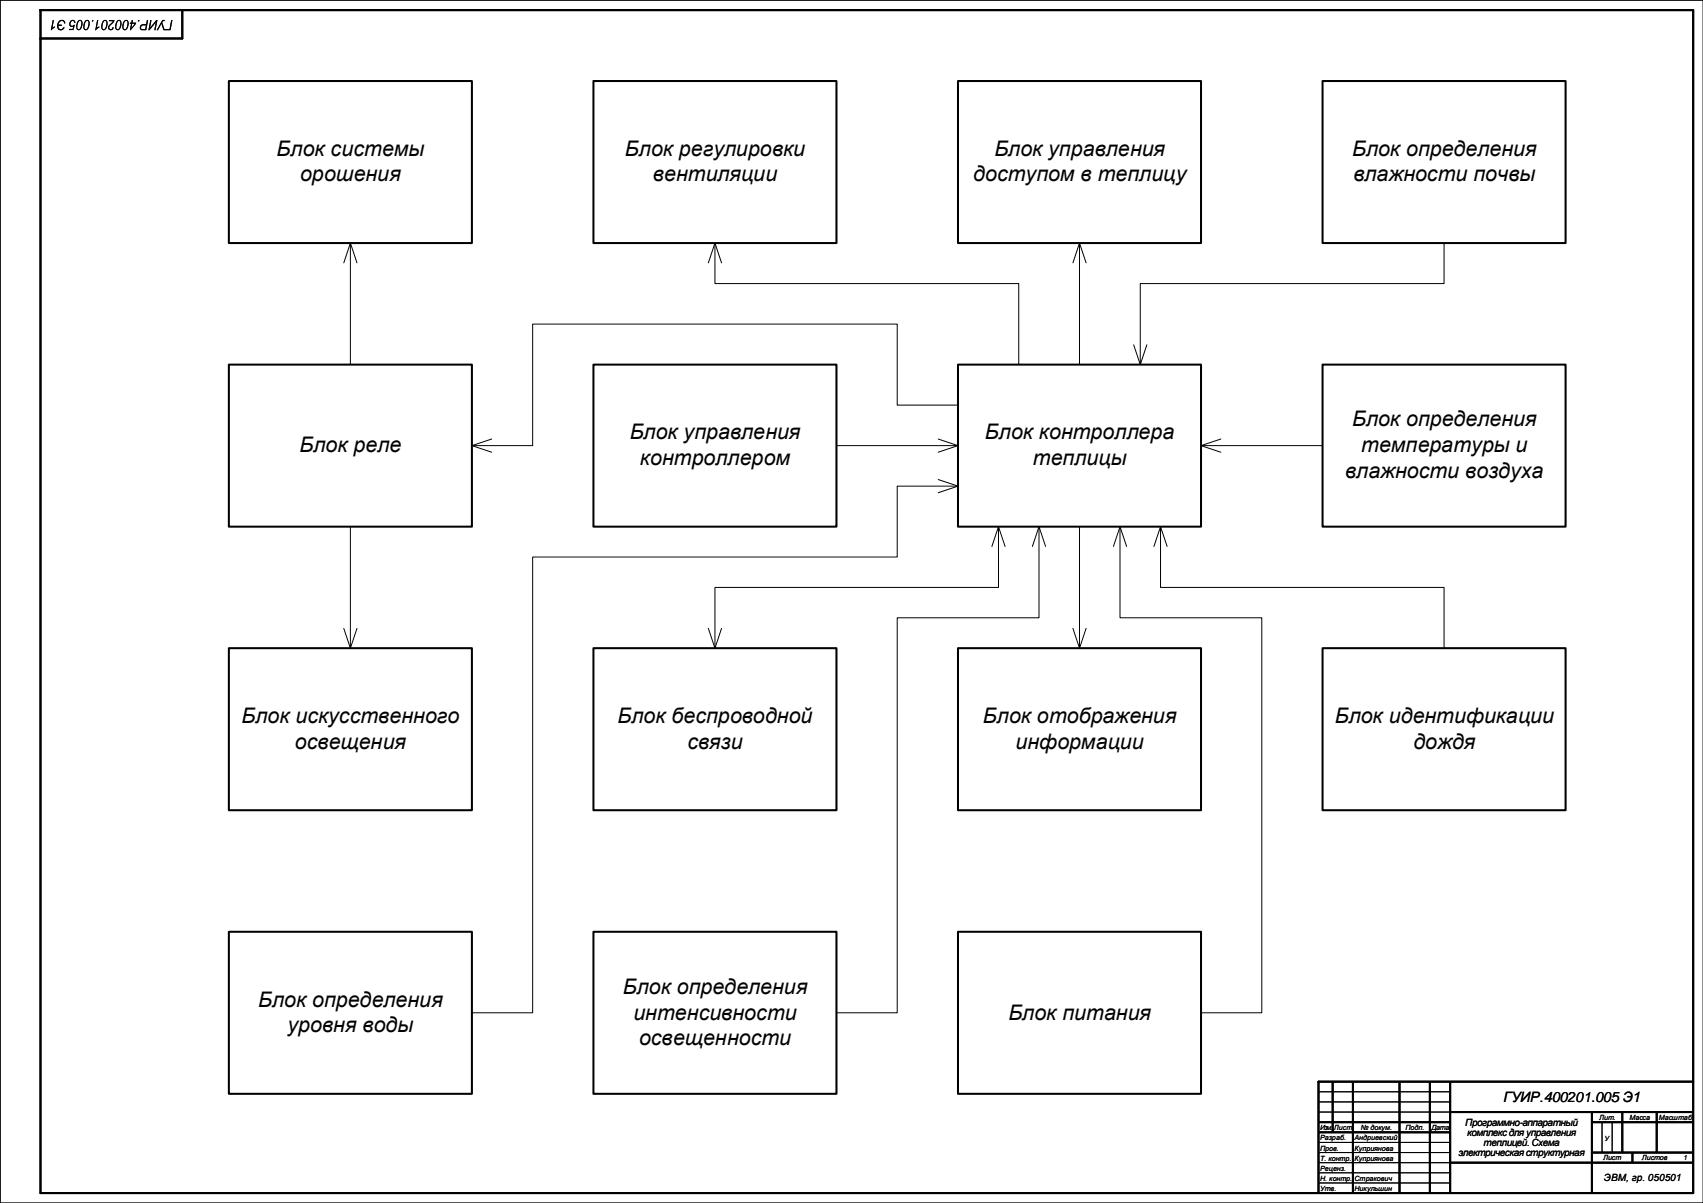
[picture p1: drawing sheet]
<svg xmlns="http://www.w3.org/2000/svg" width="841mm" height="594mm" viewBox="0 0 841 594" stroke-linecap="round" stroke-linejoin="round" font-family="sans-serif">
<path d="M841 0h-841v594M651 539h65M651 544h65M651 549h65M791 554v15M796 554v15M651 564h65M651 569h65M651 574h65M651 579h65M651 584h65" fill="none" stroke="#000" stroke-width=".49"/>
<path d="M20 5h816v584h-816zM90 5v14h-70M836 534h-185v55" fill="none" stroke="#000" stroke-width="1"/>
<g fill="none" stroke="#000" stroke-width="1" stroke-linecap="butt">
<path d="M658 534v25M668 534v55M691 534v55M706 534v55M716 534v55M651 554h65M651 559h65M716 549h120M786 549v40M786 554h50M801 549v20M818 549v20"/>
<path d="M716 574h120M786 569h50M806 569v5"/>
</g>
<g fill="#000">
<path d="M45 10h1v1h-1zM42 10a1.6 1.6 0 0 1 2 1 1.6 1.6 0 0 1 0 2 1.7 1.7 0 0 1-2 2 1.7 1.7 0 0 1-1-3zM42 11a2.2 2.2 0 0 0 1 3 2.6 2.6 0 0 0 0-4zM39 10a1.6 1.6 0 0 1 2 1 1.6 1.6 0 0 1 0 2 1.8 1.8 0 0 1-3 2 1.7 1.7 0 0 1 0-3zM39 11a2.2 2.2 0 0 0 0 3 2.6 2.6 0 0 0 0-4zM35 10h2v1a1.1 1.1 0 0 0-2-1 1 1 0 0 0 0 2v1l2-1-1 3h-2v-1h2v-1a1.5 1.5 0 0 1-2-1 1.5 1.5 0 0 1 1-2zM29 10h2a1 1 0 0 1 1 0 1 1 0 0 1 0 2l-1-1h-1l-1 1h2l-1 1h-1v1a1.3 1.3 0 0 0 1 0 1.3 1.3 0 0 0 1-1l1 1a2.1 2.1 0 0 1-3 1 2.1 2.1 0 0 1-1-4zM26 10h1l-1 4 1-1v1l-2 1z"/>
<path d="M45 10h1v1h-1zM42 10a1.6 1.6 0 0 1 2 1 1.6 1.6 0 0 1 0 2 1.7 1.7 0 0 1-2 2 1.7 1.7 0 0 1-1-3zM42 11a2.2 2.2 0 0 0 1 3 2.6 2.6 0 0 0 0-4zM39 10a1.6 1.6 0 0 1 2 1 1.6 1.6 0 0 1 0 2 1.8 1.8 0 0 1-3 2 1.7 1.7 0 0 1 0-3zM39 11a2.2 2.2 0 0 0 0 3 2.6 2.6 0 0 0 0-4zM35 10h2v1a1.1 1.1 0 0 0-2-1 1 1 0 0 0 0 2v1l2-1-1 3h-2v-1h2v-1a1.5 1.5 0 0 1-2-1 1.5 1.5 0 0 1 1-2zM29 10h2a1 1 0 0 1 1 0 1 1 0 0 1 0 2l-1-1h-1l-1 1h2l-1 1h-1v1a1.3 1.3 0 0 0 1 0 1.3 1.3 0 0 0 1-1l1 1a2.1 2.1 0 0 1-3 1 2.1 2.1 0 0 1-1-4zM26 10h1l-1 4 1-1v1l-2 1z"/>
<path d="M65 10h1l-1 1h2l-3 4 1-3h-1v-1h1zM65 12v2l2-2zM61 10a1.6 1.6 0 0 1 3 1 1.6 1.6 0 0 1-1 2 1.7 1.7 0 0 1-2 2 1.7 1.7 0 0 1 0-3zM62 11a2.2 2.2 0 0 0 0 3 2.6 2.6 0 0 0 0-4zM58 10a1.6 1.6 0 0 1 2 1 1.6 1.6 0 0 1 0 2 1.7 1.7 0 0 1-2 2 1.7 1.7 0 0 1-1-3zM58 11a2.2 2.2 0 0 0 0 3h1a2.6 2.6 0 0 0 0-4zM54 10h3l-1 1a2.6 2.6 0 0 0-2 3l2-1a1.5 1.5 0 0 1-1 2 1.5 1.5 0 0 1-2-2 1.5 1.5 0 0 1 1-1l2-2h-2zM51 10a1.6 1.6 0 0 1 2 1 1.6 1.6 0 0 1 0 2 1.7 1.7 0 0 1-2 2 1.7 1.7 0 0 1-1-3zM51 11a2.2 2.2 0 0 0 0 3h1a2.6 2.6 0 0 0 0-4zM48 10h1l-1 4 1-1-2 2z"/>
<path d="M65 10h1l-1 1h2l-3 4 1-3h-1v-1h1zM65 12v2l2-2zM61 10a1.6 1.6 0 0 1 3 1 1.6 1.6 0 0 1-1 2 1.7 1.7 0 0 1-2 2 1.7 1.7 0 0 1 0-3zM62 11a2.2 2.2 0 0 0 0 3 2.6 2.6 0 0 0 0-4zM58 10a1.6 1.6 0 0 1 2 1 1.6 1.6 0 0 1 0 2 1.7 1.7 0 0 1-2 2 1.7 1.7 0 0 1-1-3zM58 11a2.2 2.2 0 0 0 0 3h1a2.6 2.6 0 0 0 0-4zM54 10h3l-1 1a2.6 2.6 0 0 0-2 3l2-1a1.5 1.5 0 0 1-1 2 1.5 1.5 0 0 1-2-2 1.5 1.5 0 0 1 1-1l2-2h-2zM51 10a1.6 1.6 0 0 1 2 1 1.6 1.6 0 0 1 0 2 1.7 1.7 0 0 1-2 2 1.7 1.7 0 0 1-1-3zM51 11a2.2 2.2 0 0 0 0 3h1a2.6 2.6 0 0 0 0-4zM48 10h1l-1 4 1-1-2 2z"/>
<path d="M85 10l-1 5h-3v-1h3zM80 10h1l-1 1 1 4-1-3-2 3h-1zM74 10h1l-1 4 3-4h1l-1 5h-1l1-4-3 4h-1zM70 12h2l1-2-1 5h-2a1.4 1.4 0 0 1-1-1 1.4 1.4 0 0 1 1-2zM70 13v1h2v-1zM68 10h1v1h-1z"/>
<path d="M85 10l-1 5h-3v-1h3zM80 10h1l-1 1 1 4-1-3-2 3h-1zM74 10h1l-1 4 3-4h1l-1 5h-1l1-4-3 4h-1zM70 12h2l1-2-1 5h-2a1.4 1.4 0 0 1-1-1 1.4 1.4 0 0 1 1-2zM70 13v1h2v-1zM68 10h1v1h-1z"/>
</g>
<path d="M293 40h120v80h-120z" fill-rule="evenodd" fill="#fff"/>
<path d="M293 40h120v80h-120z" fill="none" stroke="#000" stroke-width="1"/>
<path d="M113 180h120v80h-120z" fill-rule="evenodd" fill="#fff"/>
<path d="M113 180h120v80h-120z" fill="none" stroke="#000" stroke-width="1"/>
<path d="M473 180h120v80h-120z" fill-rule="evenodd" fill="#fff"/>
<path d="M473 180h120v80h-120z" fill="none" stroke="#000" stroke-width="1"/>
<path d="M293 180h120v80h-120z" fill-rule="evenodd" fill="#fff"/>
<path d="M293 180h120v80h-120z" fill="none" stroke="#000" stroke-width="1"/>
<path d="M653 180h120v80h-120z" fill-rule="evenodd" fill="#fff"/>
<path d="M653 180h120v80h-120z" fill="none" stroke="#000" stroke-width="1"/>
<path d="M473 40h120v80h-120z" fill-rule="evenodd" fill="#fff"/>
<path d="M473 40h120v80h-120z" fill="none" stroke="#000" stroke-width="1"/>
<path d="M113 40h120v80h-120z" fill-rule="evenodd" fill="#fff"/>
<path d="M113 40h120v80h-120z" fill="none" stroke="#000" stroke-width="1"/>
<path d="M473 460h120v80h-120z" fill-rule="evenodd" fill="#fff"/>
<path d="M473 460h120v80h-120z" fill="none" stroke="#000" stroke-width="1"/>
<path d="M473 320h120v80h-120z" fill-rule="evenodd" fill="#fff"/>
<path d="M473 320h120v80h-120z" fill="none" stroke="#000" stroke-width="1"/>
<path d="M293 320h120v80h-120z" fill-rule="evenodd" fill="#fff"/>
<path d="M293 320h120v80h-120z" fill="none" stroke="#000" stroke-width="1"/>
<path d="M113 320h120v80h-120z" fill-rule="evenodd" fill="#fff"/>
<path d="M113 320h120v80h-120z" fill="none" stroke="#000" stroke-width="1"/>
<path d="M653 40h120v80h-120z" fill-rule="evenodd" fill="#fff"/>
<path d="M653 40h120v80h-120z" fill="none" stroke="#000" stroke-width="1"/>
<path d="M653 320h120v80h-120z" fill-rule="evenodd" fill="#fff"/>
<path d="M653 320h120v80h-120z" fill="none" stroke="#000" stroke-width="1"/>
<path d="M113 460h120v80h-120z" fill-rule="evenodd" fill="#fff"/>
<path d="M113 460h120v80h-120z" fill="none" stroke="#000" stroke-width="1"/>
<path d="M293 460h120v80h-120z" fill-rule="evenodd" fill="#fff"/>
<path d="M293 460h120v80h-120z" fill="none" stroke="#000" stroke-width="1"/>
<g fill="none" stroke="#000" stroke-width=".49">
<path d="M170 130l3-10 3 10M173 120v60M350 130l3-10 3 10M353 120v20h150v40M530 130l3-10 3 10M533 120v60M713 120v20h-150v40M560 170l3 10 3-10M243 217l-10 3 10 3M413 220h60M463 217l10 3-10 3M473 200h-30v-40h-180v60h-30"/>
<path d="M593 220h60M603 217l-10 3 10 3M463 237l10 3-10 3M473 240h-30v35h-180v225h-30M173 260v60M490 270l3-10 3 10M493 260v30h-140v30M510 270l3-10 3 10M513 260v45h-70v195h-30M533 260v60M550 270l3-10 3 10M553 260v45h70v195h-30"/>
<path d="M570 270l3-10 3 10M573 260v30h140v30M170 310l3 10 3-10M350 310l3 10 3-10M530 310l3 10 3-10"/>
</g>
<g font-size="10.6">
<text x="137" y="77">Блок системы</text>
<text x="309" y="77">Блок регулировки</text>
<text x="491" y="77">Блок управления</text>
<text x="668" y="77">Блок определения</text>
<text x="148" y="90">орошения</text>
<text x="322" y="90">вентиляции</text>
<text x="480" y="90">доступом в теплицу</text>
<text x="668" y="90">влажности почвы</text>
<text x="668" y="211">Блок определения</text>
<text x="311" y="217">Блок управления</text>
<text x="486" y="217">Блок контроллера</text>
<text x="148" y="223">Блок реле</text>
<text x="672" y="223">температуры и</text>
<text x="316" y="230">контроллером</text>
<text x="510" y="230">теплицы</text>
<text x="664" y="236">влажности воздуха</text>
<text x="119" y="357">Блок искусственного</text>
<text x="305" y="357">Блок беспроводной</text>
<text x="485" y="357">Блок отображения</text>
<text x="659" y="357">Блок идентификации</text>
<text x="146" y="370">освещения</text>
<text x="339" y="370">связи</text>
<text x="501" y="370">информации</text>
<text x="698" y="370">дождя</text>
<text x="308" y="491">Блок определения</text>
<text x="127" y="497">Блок определения</text>
<text x="313" y="503">интенсивности</text>
<text x="498" y="503">Блок питания</text>
<text x="142" y="510">уровня воды</text>
<text x="316" y="516">освещенности</text>
</g>
<text font-size="7.1" x="742" y="544">ГУИР.400201.005 Э1</text>
<g font-size="4.9">
<text x="723" y="556">Программно-аппаратный</text>
<text x="724" y="561">комплекс для управления</text>
<text x="732" y="566">теплицей. Схема</text>
<text x="720" y="571">электрическая структурная</text>
<text x="792" y="583">ЭВМ, гр. 050501</text>
</g>
<g font-size="3.5">
<text x="652" y="558">Изм.</text>
<text x="659" y="558">Лист</text>
<text x="672" y="558">№ докум.</text>
<text x="694" y="558">Подп.</text>
<text x="707" y="558">Дата</text>
<text x="790" y="553">Лит.</text>
<text x="805" y="553">Масса</text>
<text x="819" y="553">Масштаб</text>
<text x="652" y="563">Разраб.</text>
<text x="669" y="563">Андриевский</text>
<text x="792" y="563">У</text>
<text x="652" y="568">Пров.</text>
<text x="669" y="568">Куприянова</text>
<text x="652" y="573">Т. контр.</text>
<text x="669" y="573">Куприянова</text>
<text x="791" y="573">Лист</text>
<text x="811" y="573">Листов</text>
<text x="831" y="573">1</text>
<text x="652" y="578">Реценз.</text>
<text x="652" y="583">Н. контр.</text>
<text x="669" y="583">Стракович</text>
<text x="652" y="588">Утв.</text>
<text x="669" y="588">Никульшин</text>
</g>
</svg>
